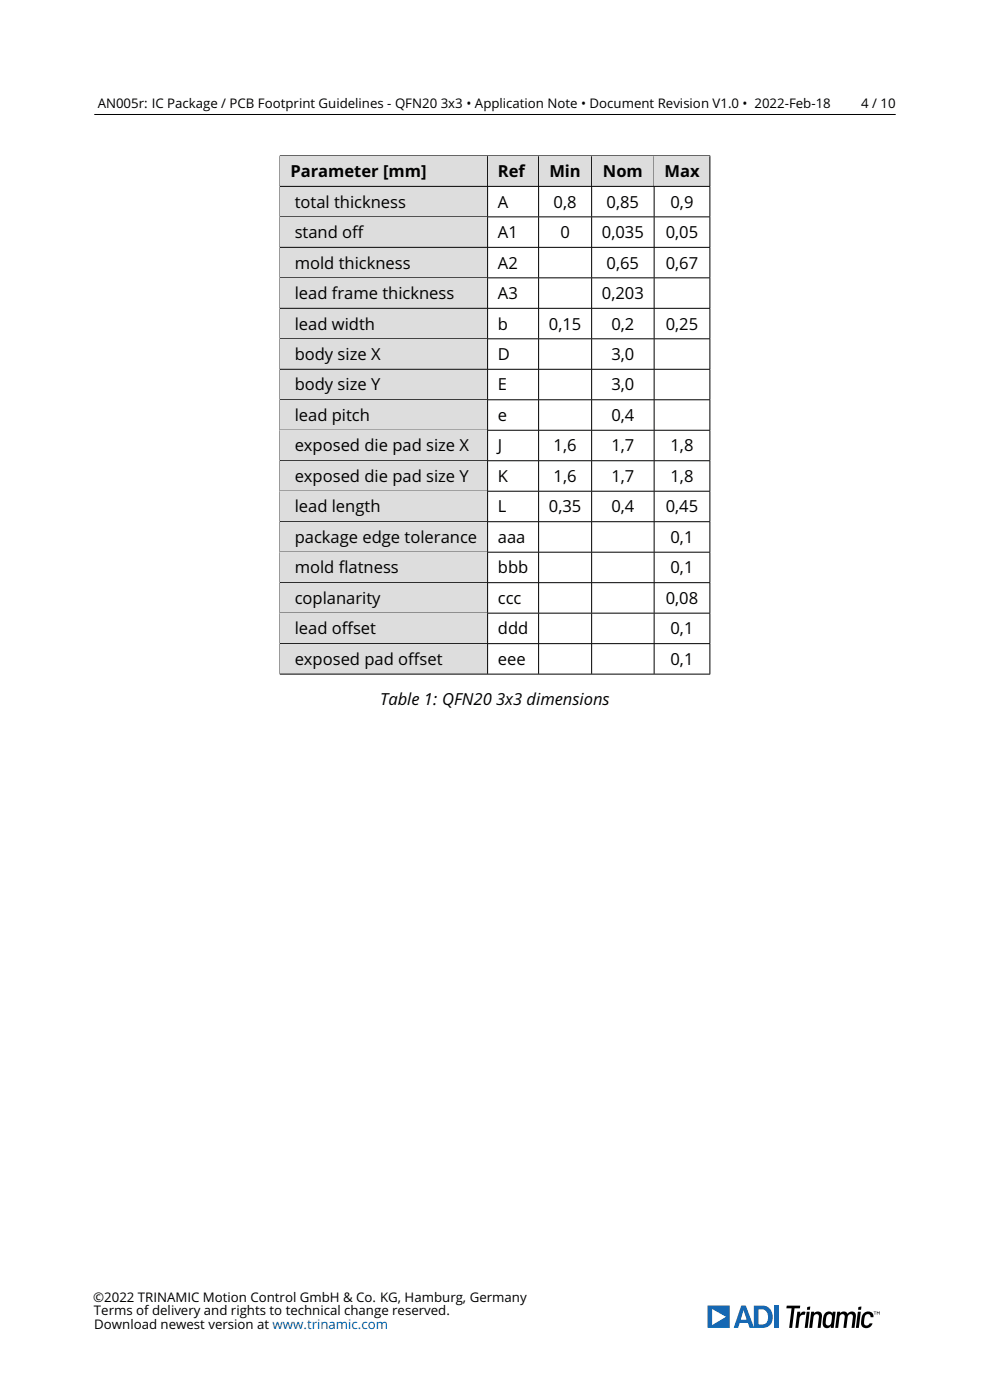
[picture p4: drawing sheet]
<svg xmlns="http://www.w3.org/2000/svg" width="210mm" height="297mm" viewBox="0 0 210 297" stroke-linecap="round" stroke-linejoin="round" font-family="sans-serif">
<path d="M20 24.3h170M59.3 33.1h91.4M59.4 33.1v6.4" fill="none" stroke="#000" stroke-width=".21"/>
<path d="M59.5 33.1h43.9v6.4h-43.9z" fill="#ddd"/>
<path d="M103.4 33.1v6.4" fill="none" stroke="#000" stroke-width=".21"/>
<path d="M103.5 33.1h10.7v6.4h-10.7z" fill="#ddd"/>
<path d="M114.3 33.1v6.4" fill="none" stroke="#000" stroke-width=".21"/>
<path d="M114.3 33.1h11.1v6.4h-11.1z" fill="#ddd"/>
<path d="M125.5 33.1v6.4" fill="none" stroke="#000" stroke-width=".21"/>
<path d="M125.6 33.1h13.1v6.4h-13.1z" fill="#ddd"/>
<path d="M138.8 33.1v6.4" fill="none" stroke="#000" stroke-width=".21"/>
<path d="M138.8 33.1h11.7v6.4h-11.7z" fill="#ddd"/>
<path d="M59.3 39.5h91.4M59.4 39.6v6.3M150.6 33.1v6.4" fill="none" stroke="#000" stroke-width=".21"/>
<path d="M59.5 39.6h43.9v6.3h-43.9z" fill="#ddd"/>
<path d="M103.4 39.6v6.3M114.3 39.6v6.3M125.5 39.6v6.3M138.8 39.6v6.3M150.6 39.6v6.3M59.3 46h91.4M59.4 46.1v6.3" fill="none" stroke="#000" stroke-width=".21"/>
<path d="M59.5 46.1h43.9v6.3h-43.9z" fill="#ddd"/>
<path d="M59.3 52.5h91.4M59.4 52.5v6.4M103.4 46.1v6.3M114.3 46.1v6.3M125.5 46.1v6.3M138.8 46.1v6.3M150.6 46.1v6.3" fill="none" stroke="#000" stroke-width=".21"/>
<path d="M59.5 52.5h43.9v6.4h-43.9z" fill="#ddd"/>
<path d="M59.3 58.9h91.4M59.4 59v6.3M103.4 52.5v6.4M114.3 52.5v6.4M125.5 52.5v6.4M138.8 52.5v6.4M150.6 52.5v6.4" fill="none" stroke="#000" stroke-width=".21"/>
<path d="M59.5 59h43.9v6.3h-43.9z" fill="#ddd"/>
<path d="M103.4 59v6.3M114.3 59v6.3M125.5 59v6.3M138.8 59v6.3M150.6 59v6.3M59.3 65.4h91.4M59.4 65.5v6.3" fill="none" stroke="#000" stroke-width=".21"/>
<path d="M59.5 65.5h43.9v6.3h-43.9z" fill="#ddd"/>
<path d="M59.3 71.9h91.4M59.4 71.9v6.4M103.4 65.5v6.3M114.3 65.5v6.3M125.5 65.5v6.3M138.8 65.5v6.3M150.6 65.5v6.3" fill="none" stroke="#000" stroke-width=".21"/>
<path d="M59.5 71.9h43.9v6.4h-43.9z" fill="#ddd"/>
<path d="M59.3 78.3h91.4M59.4 78.4v6.3M103.4 71.9v6.4M114.3 71.9v6.4M125.5 71.9v6.4M138.8 71.9v6.4M150.6 71.9v6.4" fill="none" stroke="#000" stroke-width=".21"/>
<path d="M59.5 78.4h43.9v6.3h-43.9z" fill="#ddd"/>
<path d="M103.4 78.4v6.3M114.3 78.4v6.3M125.5 78.4v6.3M138.8 78.4v6.3M150.6 78.4v6.3M59.3 84.8h91.4M59.4 84.9v6.3" fill="none" stroke="#000" stroke-width=".21"/>
<path d="M59.5 84.9h43.9v6.3h-43.9z" fill="#ddd"/>
<path d="M59.3 91.3h91.4M59.4 91.3v6.4M103.4 84.9v6.3M114.3 84.9v6.3M125.5 84.9v6.3M138.8 84.9v6.3M150.6 84.9v6.3" fill="none" stroke="#000" stroke-width=".21"/>
<path d="M59.5 91.3h43.9v6.4h-43.9z" fill="#ddd"/>
<path d="M59.3 97.7h91.4M59.4 97.8v6.3M103.4 91.3v6.4M114.3 91.3v6.4M125.5 91.3v6.4M138.8 91.3v6.4M150.6 91.3v6.4" fill="none" stroke="#000" stroke-width=".21"/>
<path d="M59.5 97.8h43.9v6.3h-43.9z" fill="#ddd"/>
<path d="M103.4 97.8v6.3M114.3 97.8v6.3M125.5 97.8v6.3M138.8 97.8v6.3M150.6 97.8v6.3M59.3 104.2h91.4M59.4 104.3v6.3" fill="none" stroke="#000" stroke-width=".21"/>
<path d="M59.5 104.3h43.9v6.3h-43.9z" fill="#ddd"/>
<path d="M59.3 110.7h91.4M59.4 110.7v6.4M103.4 104.3v6.3M114.3 104.3v6.3M125.5 104.3v6.3M138.8 104.3v6.3M150.6 104.3v6.3" fill="none" stroke="#000" stroke-width=".21"/>
<path d="M59.5 110.7h43.9v6.4h-43.9z" fill="#ddd"/>
<path d="M59.3 117.1h91.4M59.4 117.2v6.3M103.4 110.7v6.4M114.3 110.7v6.4M125.5 110.7v6.4M138.8 110.7v6.4M150.6 110.7v6.4" fill="none" stroke="#000" stroke-width=".21"/>
<path d="M59.5 117.2h43.9v6.3h-43.9z" fill="#ddd"/>
<path d="M103.4 117.2v6.3M114.3 117.2v6.3M125.5 117.2v6.3M138.8 117.2v6.3M150.6 117.2v6.3M59.3 123.6h91.4M59.4 123.7v6.3" fill="none" stroke="#000" stroke-width=".21"/>
<path d="M59.5 123.7h43.9v6.3h-43.9z" fill="#ddd"/>
<path d="M59.3 130.1h91.4M59.4 130.1v6.4M103.4 123.7v6.3M114.3 123.7v6.3M125.5 123.7v6.3M138.8 123.7v6.3M150.6 123.7v6.3" fill="none" stroke="#000" stroke-width=".21"/>
<path d="M59.5 130.1h43.9v6.4h-43.9z" fill="#ddd"/>
<path d="M59.3 136.5h91.4M59.4 136.6v6.3M103.4 130.1v6.4M114.3 130.1v6.4M125.5 130.1v6.4M138.8 130.1v6.4M150.6 130.1v6.4" fill="none" stroke="#000" stroke-width=".21"/>
<path d="M59.5 136.6h43.9v6.3h-43.9z" fill="#ddd"/>
<path d="M103.4 136.6v6.3M114.3 136.6v6.3M125.5 136.6v6.3M138.8 136.6v6.3M150.6 136.6v6.3M59.3 143h91.4" fill="none" stroke="#000" stroke-width=".21"/>
<g fill="#1668b3">
<path d="M164.2 277h1v4.7h-1z"/>
<path d="M150.1 277h4.7v4.7h-4.7zM151.1 277.7v3.4l2.9-1.7z"/>
<path d="M159.9 277a3.7 3.7 0 0 1 3.3 .5 2.67 2.67 0 0 1-.3 3.9l-1.2 .3h-1.8zM160.9 277.8v3.2a1.43 1.43 0 0 0 2-1.2 1.64 1.64 0 0 0-2-2z"/>
<path d="M157.2 277h1l1.8 4.7h-1l-.4-1.1h-1.7l-.3 1.1h-1zM157.7 278l-.5 2h1.2z"/>
</g>
<g fill="#000">
<path d="M166.9 277h2.8l-.1 .5-1.1 .1-.5 4.1-.6-.1 .5-4-1.1-.1zM169.1 278.3h.6v.5a.74 .74 0 0 1 1.2-.4l-.3 .6a.79 .79 0 0 0-1 .7l-.3 1.9-.6 .1zM171.3 277.3l.6-.1-.1 .6h-.6zM172.1 278.3h.6v.3a1.09 1.09 0 0 1 1.4-.1l.3 .7-.4 2.5-.6-.1 .3-2.1a.59 .59 0 0 0-.6-.7 .59 .59 0 0 0-.5 .7l-.3 2.1-.6 .1zM177.6 278.3h.6v.3a.97 .97 0 0 1 1.6 .1 .96 .96 0 0 1 1.1-.4 .96 .96 0 0 1 .6 1.1l-.3 2.3h-.6l.3-2.2a.57 .57 0 0 0-.5-.8 .57 .57 0 0 0-.6 .8l-.3 2.1-.5 .1 .2-2.2a.57 .57 0 0 0-.6-.7 .57 .57 0 0 0-.5 .7l-.3 2.1-.6 .1zM182.1 277.3l.6-.1-.1 .6h-.6zM183.2 278.6a1.14 1.14 0 0 1 1.3-.4 1.14 1.14 0 0 1 .8 1.2h-.6a.66 .66 0 0 0-.7-.6 .66 .66 0 0 0-.6 .8v.2a1.12 1.12 0 0 0 .3 1.4l.4-.1 .4-.3 .5-.1a1.24 1.24 0 0 1-1.6 1 1.24 1.24 0 0 1-.7-1.7l.1-.8zM171.1 278.3h.6l-.4 3.3-.5 .1zM182 278.3h.6l-.4 3.3-.6 .1z"/>
<path d="M175.1 278.5a.89 .89 0 0 1 1.5 .2v-.4h.6l-.4 3.4h-.6v-.4a.97 .97 0 0 1-1.2 .4 .97 .97 0 0 1-.5-1.2 3.2 3.2 0 0 1 .6-2zM175.5 278.9l-.3 .9a.99 .99 0 0 0 .5 1.4 1.39 1.39 0 0 0 .8-1.6 .56 .56 0 0 0-.2-.7 .56 .56 0 0 0-.8 0z"/>
<path d="M185.3 278.2h.6l-.2 .1-.1 .6-.1-.6zM186 278.2l.3 .3 .3-.3v.7l-.1-.5-.2 .2-.2-.2-.1 .5z"/>
</g>
<g font-size="3.5">
<text x="61.6" y="37.6">Parameter [mm]</text>
<text x="105.6" y="37.6">Ref</text>
<text x="116.5" y="37.6">Min</text>
<text x="127.9" y="37.6">Nom</text>
<text x="140.9" y="37.6">Max</text>
<text x="62.5" y="44">total thickness</text>
<text x="105.6" y="44">A</text>
<text x="117.4" y="44">0,8</text>
<text x="128.7" y="44">0,85</text>
<text x="142.2" y="44">0,9</text>
<text x="62.5" y="50.5">stand of</text>
<text x="74.7" y="50.5">f</text>
<text x="105.6" y="50.5">A1</text>
<text x="118.9" y="50.5">0</text>
<text x="127.7" y="50.5">0,035</text>
<text x="141.2" y="50.5">0,05</text>
<text x="62.5" y="57">mold thickness</text>
<text x="105.6" y="57">A2</text>
<text x="128.7" y="57">0,65</text>
<text x="141.2" y="57">0,67</text>
<text x="62.5" y="63.4">lead frame thickness</text>
<text x="105.6" y="63.4">A3</text>
<text x="127.7" y="63.4">0,203</text>
<text x="62.5" y="69.9">lead width</text>
<text x="105.6" y="69.9">b</text>
<text x="116.4" y="69.9">0,15</text>
<text x="129.7" y="69.9">0,2</text>
<text x="141.2" y="69.9">0,25</text>
<text x="62.5" y="76.4">body size X</text>
<text x="105.6" y="76.4">D</text>
<text x="129.7" y="76.4">3,0</text>
<text x="62.5" y="82.8">body size Y</text>
<text x="105.6" y="82.8">E</text>
<text x="129.7" y="82.8">3,0</text>
<text x="62.5" y="89.3">lead pitch</text>
<text x="105.6" y="89.3">e</text>
<text x="129.7" y="89.3">0,4</text>
<text x="62.5" y="95.8">exposed die pad size X</text>
<text x="105.6" y="95.8">J</text>
<text x="117.4" y="95.8">1,6</text>
<text x="129.7" y="95.8">1,7</text>
<text x="142.2" y="95.8">1,8</text>
<text x="62.5" y="102.2">exposed die pad size Y</text>
<text x="105.6" y="102.2">K</text>
<text x="117.4" y="102.2">1,6</text>
<text x="129.7" y="102.2">1,7</text>
<text x="142.2" y="102.2">1,8</text>
<text x="62.5" y="108.7">lead length</text>
<text x="105.6" y="108.7">L</text>
<text x="116.4" y="108.7">0,35</text>
<text x="129.7" y="108.7">0,4</text>
<text x="141.2" y="108.7">0,45</text>
<text x="62.5" y="115.2">package edge tolerance</text>
<text x="105.6" y="115.2">aaa</text>
<text x="142.2" y="115.2">0,1</text>
<text x="62.5" y="121.6">mold f</text>
<text x="71.9" y="121.6">latness</text>
<text x="105.6" y="121.6">bbb</text>
<text x="142.2" y="121.6">0,1</text>
<text x="62.5" y="128.1">coplanarity</text>
<text x="105.6" y="128.1">ccc</text>
<text x="141.2" y="128.1">0,08</text>
<text x="62.5" y="134.6">lead of</text>
<text x="72.5" y="134.6">fset</text>
<text x="105.6" y="134.6">ddd</text>
<text x="142.2" y="134.6">0,1</text>
<text x="62.5" y="141">exposed pad of</text>
<text x="86.6" y="141">fset</text>
<text x="105.6" y="141">eee</text>
<text x="142.2" y="141">0,1</text>
<text x="80.6" y="149.5">Table 1: QFN20 3x3 dimensions</text>
</g>
<g font-size="2.8">
<text x="20.7" y="22.9">AN005r: IC Package / PCB Footprint Guidelines - QFN20 3x3 • Application Note • Document Revision V1.0 • 2022-Feb-18</text>
<text x="182.7" y="22.8">4 / 10</text>
<text x="19.8" y="276.2">©2022 TRINAMIC Motion Control GmbH &amp; Co. KG, Hamburg, Germany</text>
<text x="19.9" y="279.1">Terms of delivery and rights to technical change reserved.</text>
<text x="20" y="281.9">Download newest version at www.trinamic.com</text>
</g>
</svg>
